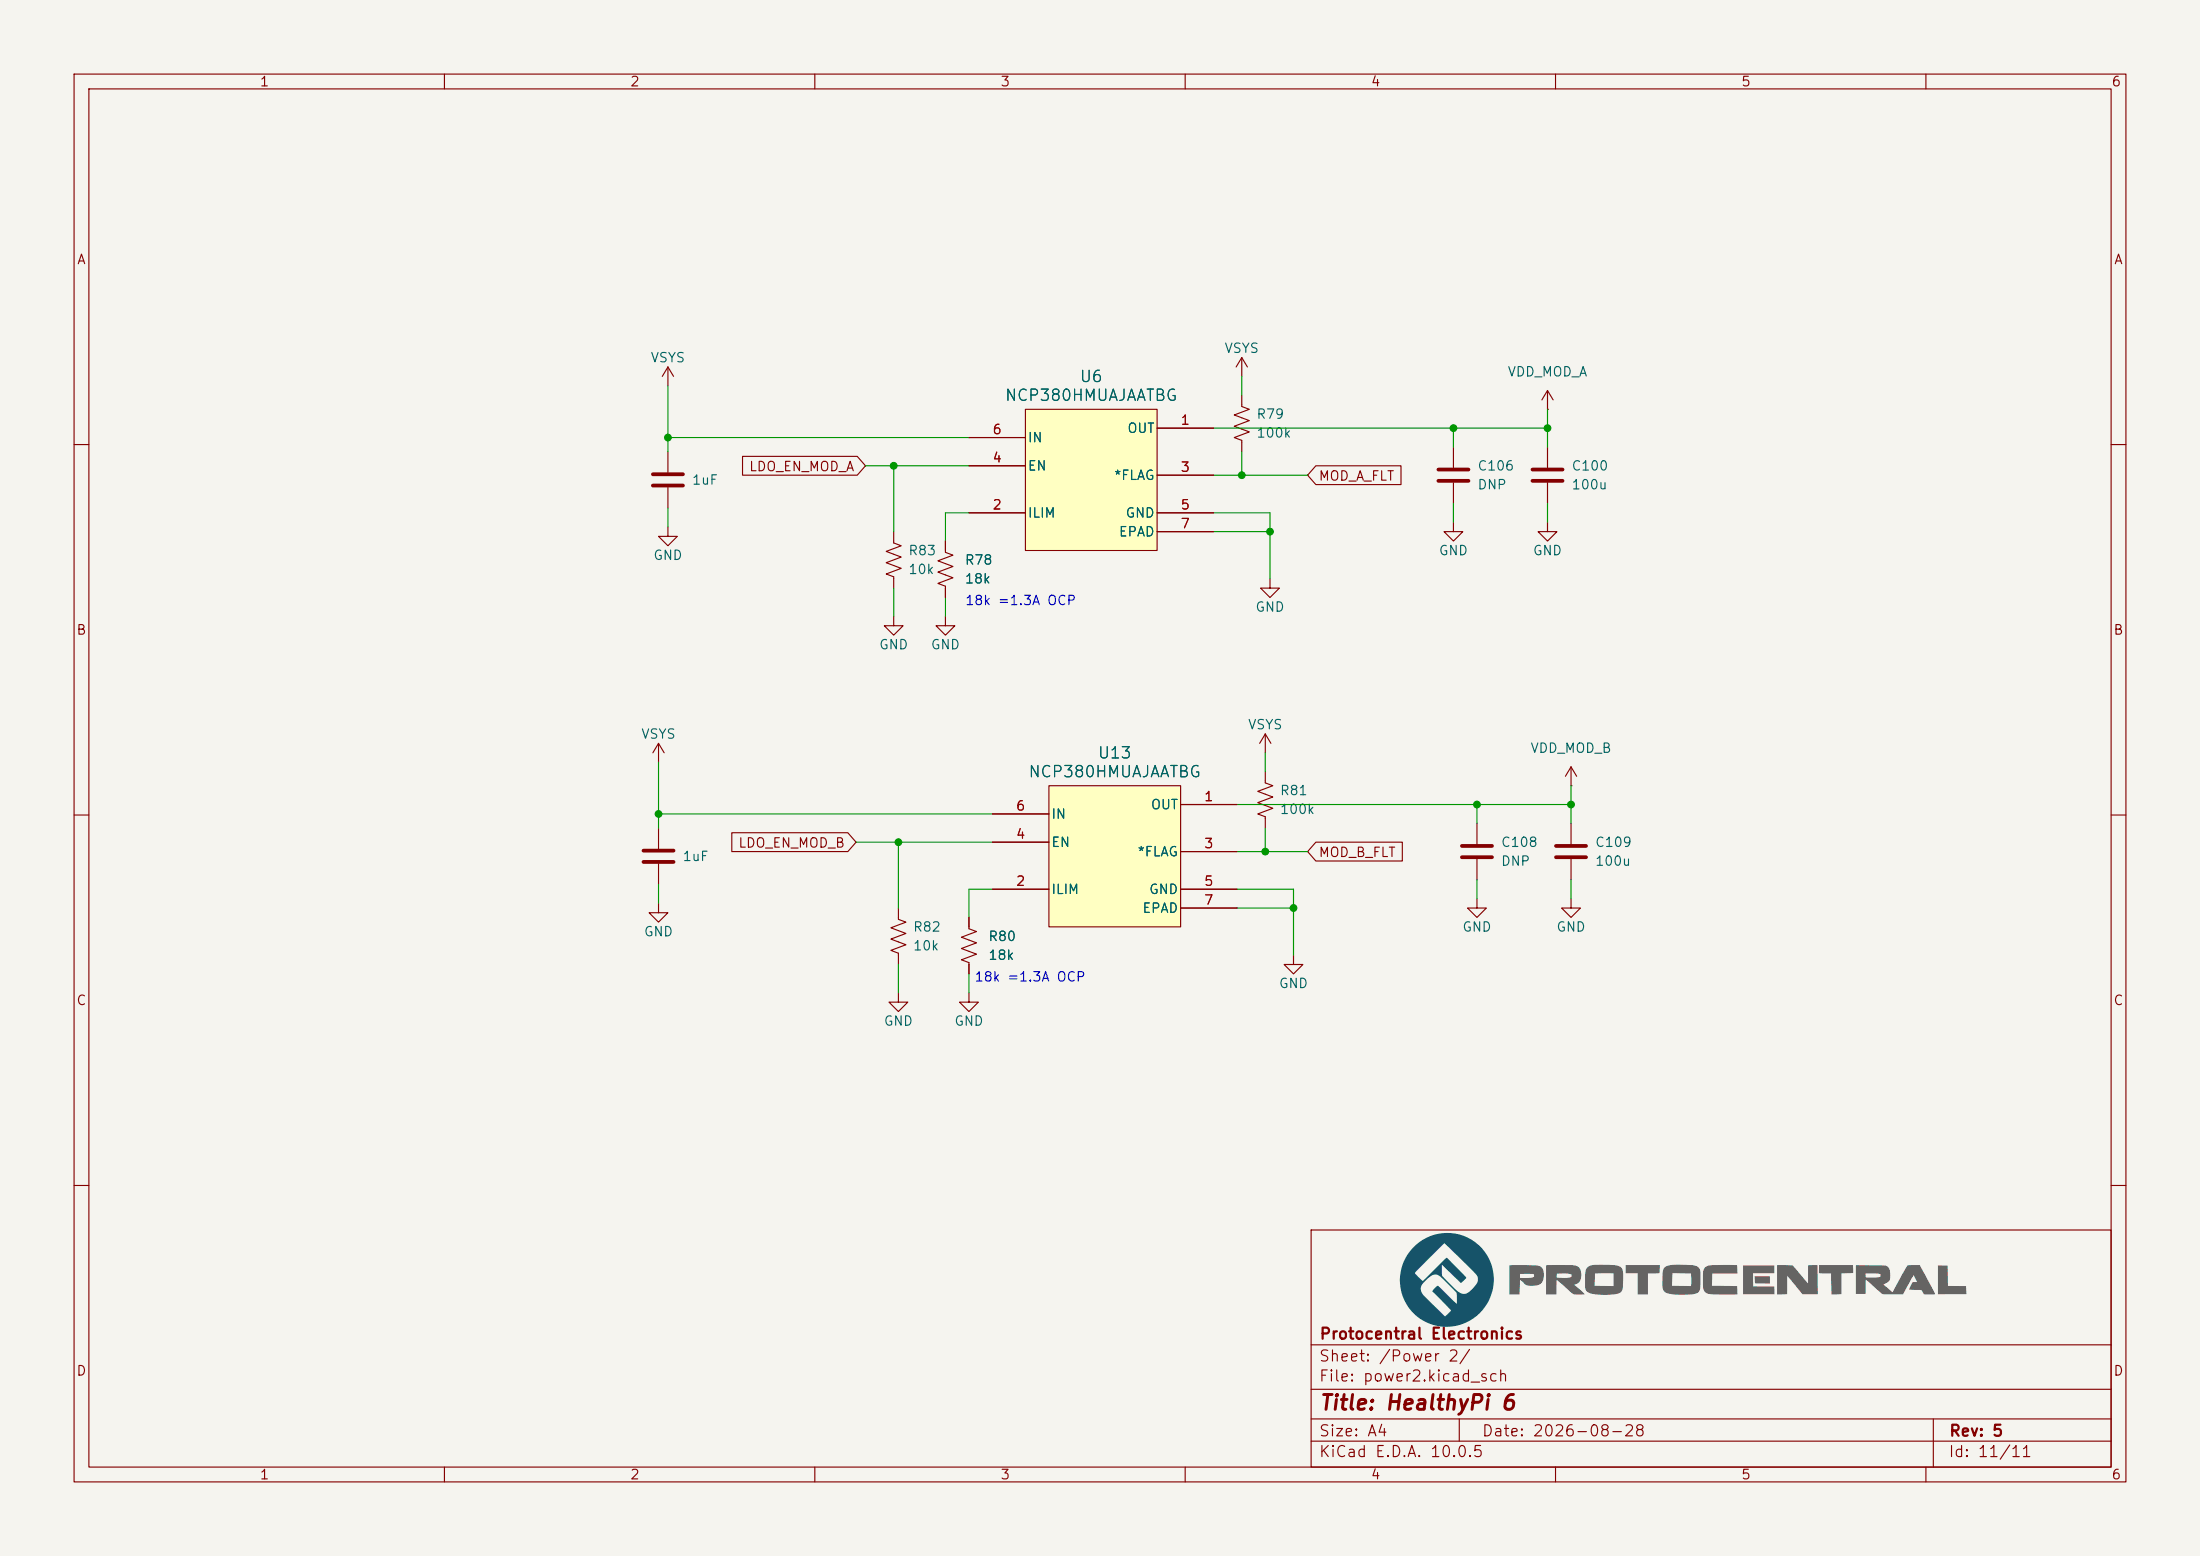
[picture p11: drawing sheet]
<svg xmlns="http://www.w3.org/2000/svg" width="297mm" height="210mm" viewBox="0 0 297 210" stroke-linecap="round" stroke-linejoin="round" font-family="sans-serif">
<path d="M0 0h297v210h-297z" fill="#f5f4ef" stroke="#f5f4ef" stroke-width=".14"/>
<g fill="none" stroke="#840000" stroke-width=".15">
<path d="M10 10h277v190h-277zM12 12h273v186h-273zM60 10v2M110 10v2M160 10v2M210 10v2M260 10v2M167.6 48.3l-.7 1.2M167.6 48.3l.8 1.2M167.6 48.3v2.5M10 60h2M196.2 70.5v1.3h1.3l-1.3 1.2-1.3-1.2h1.3"/>
<path d="M196.2 60.3v2.8M196.2 65.2v2.7M208.9 70.5v1.3h1.3l-1.3 1.2-1.3-1.2h1.3M285 60h2M10 110h2M212.1 106h.1M212.1 103.5l-.8 1.3M212.1 103.5l.8 1.3M212.1 103.5v2.5M285 110h2M88.9 121.9v1.3h1.3l-1.3 1.3-1.3-1.3h1.3M10 160h2"/>
<path d="M177 166h108v32h-108zM285 160h2M60 198v2M110 198v2M160 198v2M177 194.5h108M177 191.5h108M177 187.5h108M177 181.5h108M197 191.5v3M210 198v2M260 198v2"/>
<path d="M261 191.5v6.5"/>
</g>
<path d="M194.2 63.4h4M194.2 64.9h4" fill="none" stroke="#840000" stroke-width=".51"/>
<path d="M138.4 55.2h17.8v19.1h-17.8z" fill="#ffffc2"/>
<g fill="none" stroke="#840000" stroke-width=".15">
<path d="M130.8 59.1h7.6M138.4 55.2h17.8v19.1h-17.8zM156.2 57.8h7.6M167.6 53.3v1.6l1.1 .3-2.1 .8 2.1 .8-2.1 .7 2.1 .8-2.1 .8 1 .3v1.6M208.9 55.2h.1M208.9 52.7v2.5M208.9 52.7l-.7 1.3M208.9 52.7l.8 1.3M130.8 69.2h7.6M130.8 62.9h7.6M156.2 69.2h7.6M156.2 64.1h7.6"/>
<path d="M156.2 71.8h7.6M171.4 78.1v1.3h1.3l-1.3 1.2-1.2-1.2h1.2M208.9 60.3v2.8M208.9 65.2v2.7M170.8 99.1l-.7 1.2M170.8 99.1l.8 1.2M170.8 99.1v2.5M170.8 104.1v1.6l1 .3-2 .8 2 .8-2 .7 2 .8-2 .8 1 .3v1.6"/>
</g>
<path d="M206.9 63.4h4M206.9 64.9h4" fill="none" stroke="#840000" stroke-width=".51"/>
<path d="M141.6 106h17.8v19.1h-17.8z" fill="#ffffc2"/>
<g fill="none" stroke="#840000" stroke-width=".15">
<path d="M90.2 49.5v2.6M90.2 49.5l-.8 1.3M90.2 49.5l.7 1.3M90.2 71.1v1.3h1.2l-1.2 1.3-1.3-1.3h1.3M90.2 61v2.8M90.2 65.8v2.8M127.6 83.2v1.3h1.3l-1.3 1.2-1.2-1.2h1.2M134 113.7h7.6M134 109.9h7.6M141.6 106h17.8v19.1h-17.8zM159.4 108.6h7.6M159.4 114.9h7.6"/>
<path d="M199.4 111.1v2.8M199.4 116v2.7M130.8 123.8v1.5l1 .4-2 .8 2 .8-2 .7 2 .8-2 .7 1 .4v1.5M134 120h7.6M159.4 120h7.6M159.4 122.6h7.6M174.6 128.9v1.3h1.3l-1.3 1.2-1.2-1.2h1.2"/>
</g>
<path d="M88.1 64h4.1M88.1 65.5h4.1M197.4 114.2h4M197.4 115.7h4" fill="none" stroke="#840000" stroke-width=".51"/>
<path d="M190.7 168.4a6.3 6.3 0 0 1 8.5-.6 6.3 6.3 0 0 1 1.5 8.3 6.3 6.3 0 0 1-8.1 2.4 6.2 6.2 0 0 1-3.5-4.5h2.7a3.5 3.5 0 0 0 1.4 1.8l1.9 1.9 .8-.8-2.5-2.6 .2-.4a.52 .52 0 0 1 .6-.3l2.5 2.3a2.67 2.67 0 0 0-.2-1.5l-1.7-1.8a1.17 1.17 0 0 0-1.9-.1l-.2 .2a1.73 1.73 0 0 0-.9 1.3h-2.7l-.1-1.2 .1-1h1.9l1.1 1.1 3.2-3.2 2.3 2.4a.35 .35 0 0 1 .3 .4l-.7 .7-2.6-2.5 .1 1.2a.79 .79 0 0 0 .4 .8l1.4 1.3a1.32 1.32 0 0 0 2.2 0l.2-.2a1.3 1.3 0 0 0 .5-1.7l-4.4-4.3-4 4h-1.9a6.2 6.2 0 0 1 1.6-3.4z" fill="#165369"/>
<g fill="#656463">
<path d="M203.8 170.8h.8a13.8 13.8 0 0 1 3.3 .1 1.63 1.63 0 0 1-.1 2.5 1.95 1.95 0 0 1-2.4-.5l-.2-.2-.1 2h-1.3v-2.2h2.9a.36 .36 0 0 0 .4-.5l-1.8-.1-.1 .1v.5h-1.4z"/>
<path d="M208.7 170.8l.7-.1a15 15 0 0 1 3.6 .2 1.52 1.52 0 0 1-.1 2.3l-.4 .2 1.4 1.3h-.9a1.32 1.32 0 0 1-1.3-.6l-1.5-1.4-.1 2h-1.4v-2.3l2.5 .1a1.1 1.1 0 0 0 1-.2v-.1a.45 .45 0 0 0-.6-.3h-1.4l-.1 .5h-1.4z"/>
<path d="M214.3 171a3.7 3.7 0 0 1 2.3-.3h.7a2.3 2.3 0 0 1 1.7 .5 6.4 6.4 0 0 1-.1 3.1 3.2 3.2 0 0 1-2.3 .5l-.7-.1a2.15 2.15 0 0 1-1.8-.6l-.1-.6 3.8 .1v-1.7h-2.5v1.6h-1.3v-1.5a1.25 1.25 0 0 1 .3-1z"/>
<path d="M219.5 170.7h4.6l-.1 1.1-1.5 .1v2.8h-1.4v-2.9h-1.6z"/>
<path d="M224.7 171.1a3.3 3.3 0 0 1 2.2-.4h1.3a1.16 1.16 0 0 1 1.3 .8l.1 .3a5.4 5.4 0 0 1-.3 2.5 4.3 4.3 0 0 1-2.7 .4h-.6a1.47 1.47 0 0 1-1.5-.8l-.1-.4 3.9 .1v-1.7l-2.5-.1-.1 1.7h-1.3l.1-1.7z"/>
<path d="M230.2 171a4.4 4.4 0 0 1 2.3-.3l2 .1v1.1h-3.3l-.1 1.6 3.4 .1v1.1h-.6a13.8 13.8 0 0 1-3.5-.2 1.46 1.46 0 0 1-.5-1.5v-1.1a1.22 1.22 0 0 1 .3-.9z"/>
<path d="M236.9 172.3h2v.9h-.2a4 4 0 0 1-1.8-.1z"/>
<path d="M235.3 170.8h4.2v1h-2.8v1.8h2.8l.1 1.1h-4.3z"/>
<path d="M239.9 170.8h1.7a.53 .53 0 0 1 .7 .3l1.8 2.1v-2.4h1.3v3.9h-2.1l-2-2.5v2.5h-1.4z"/>
<path d="M245.6 170.8l4.6-.1v1.1l-1.6 .1v2.8h-1.4v-2.8l-1.6-.1z"/>
<path d="M250.5 170.8h3.5a.98 .98 0 0 1 1.2 1.2 1.15 1.15 0 0 1-.9 1.4l1.2 1 2-3.6 1.7-.1 2 4h-1.5l-.2-.4a.34 .34 0 0 0-.5-.2h-1.3l.5-1 .6-.1-.5-.9-1.4 2.6h-2.8l-2.2-2v1.9h-1.4v-2.7h1.4v.5h1.4a.4 .4 0 0 0 .4 0 .4 .4 0 0 0 .2-.4l-.8-.1h-2.6z"/>
<path d="M261.6 170.8h1.3l.1 2.8h2.4l.1 1.1h-3.9z"/>
</g>
<g fill="none" stroke="#840000" stroke-width=".15">
<path d="M130.8 59.1h7.6M156.2 57.8h7.6M100.2 61.6h15.5l1.1 1.3-1.1 1.2h-15.5zM120.6 71.8v1.5l1.1 .4-2.1 .7 2.1 .8-2.1 .7 2.1 .8-2.1 .8 1 .4v1.5M127.6 73v1.5l1.1 .4-2.1 .8 2.1 .8-2.1 .7 2.1 .8-2.1 .7 1 .4v1.5M130.8 69.2h7.6M130.8 62.9h7.6M156.2 69.2h7.6M156.2 64.1h7.6M156.2 71.8h7.6M177.6 62.9h11.5v2.5h-11.5l-1.1-1.3zM120.6 83.2v1.3h1.3l-1.3 1.2-1.2-1.2h1.2"/>
<path d="M88.9 100.3l-.8 1.3M88.9 100.3l.8 1.3M88.9 100.3v2.6M88.9 111.8v2.8M88.9 116.6v2.8M98.8 112.4h15.7l1.1 1.3-1.1 1.2h-15.7zM134 113.7h7.6M134 109.9h7.6M159.4 108.6h7.6M159.4 114.9h7.6M177.6 113.7h11.7v2.5h-11.7l-1.1-1.3zM212.1 111.1v2.8"/>
<path d="M212.1 116v2.7M121.3 134v1.3h1.3l-1.3 1.2-1.3-1.2h1.3M121.3 122.6v1.5l1 .4-2 .7 2 .8-2 .7 2 .8-2 .8 1 .4v1.5M130.8 134v1.3h1.3l-1.3 1.2-1.3-1.2h1.3M130.8 123.8v1.3M130.8 130.2v1.2M134 120h7.6M159.4 120h7.6M159.4 122.6h7.6M199.4 121.3v1.3h1.3l-1.3 1.2-1.3-1.2h1.3M212.1 121.3v1.3h1.3l-1.3 1.2-1.3-1.2h1.3"/>
</g>
<path d="M86.9 114.8h4M86.9 116.3h4M210.1 114.2h4M210.1 115.7h4" fill="none" stroke="#840000" stroke-width=".51"/>
<g fill="none" stroke="#009600" stroke-width=".15">
<path d="M90.2 52.1v8.9M90.2 59.1h40.6M163.8 57.8h45.1M167.6 50.8v2.5M196.2 57.8v2.5M208.9 55.2v5.1M90.2 68.6v2.5M116.8 62.9h14M120.6 62.9v8.9M120.6 79.4v3.8M130.8 69.2h-3.2v3.8M163.8 64.1h12.7"/>
<path d="M163.8 69.2h7.6v8.9M163.8 71.8h7.6M167.6 61v3.1M196.2 67.9v2.6M208.9 67.9v2.6M127.6 80.6v2.6M88.9 102.9v8.9M88.9 119.4v2.5M88.9 109.9h45.1M115.6 113.7h18.4M121.3 113.7v8.9M167 108.6h45.1"/>
<path d="M167 114.9h9.5M170.8 101.6v2.5M170.8 111.8v3.1M199.4 108.6v2.5M199.4 118.7v2.6M212.1 106v5.1M212.1 118.7v2.6M121.3 130.2v3.8M130.8 131.4v2.6M134 120h-3.2v3.8M167 120h7.6v8.9M167 122.6h7.6"/>
</g>
<g fill="#009600" stroke="#009600" stroke-width=".14">
<circle cx="199.4" cy="108.6" r=".46"/>
<circle cx="212.1" cy="108.6" r=".46"/>
<circle cx="170.8" cy="114.9" r=".46"/>
<circle cx="174.6" cy="122.6" r=".46"/>
<circle cx="121.3" cy="113.7" r=".46"/>
<circle cx="88.9" cy="109.9" r=".46"/>
<circle cx="120.6" cy="62.9" r=".46"/>
<circle cx="90.2" cy="59.1" r=".46"/>
<circle cx="171.4" cy="71.8" r=".46"/>
<circle cx="208.9" cy="57.8" r=".46"/>
<circle cx="167.6" cy="64.1" r=".46"/>
<circle cx="196.2" cy="57.8" r=".46"/>
</g>
<text font-size="2" fill="#840000" x="178" y="190.8">Title: HealthyPi 6</text>
<g font-size="1.5" fill="#006464">
<text x="145.6" y="52">U6</text>
<text x="135.6" y="54.5">NCP380HMUAJAATBG</text>
<text x="138.7" y="105.3">NCP380HMUAJAATBG</text>
<text x="148.1" y="102.8">U13</text>
</g>
<g font-size="1.5" fill="#840000">
<text x="178" y="184.1">Sheet: /Power 2/</text>
<text x="178" y="181.1">Protocentral Electronics</text>
<text x="178" y="186.8">File: power2.kicad_sch</text>
<text x="178" y="197">KiCad E.D.A. 10.0.5</text>
<text x="178" y="194.2">Size: A4</text>
<text x="200" y="194.2">Date: 2026-08-28</text>
<text x="263" y="197">Id: 11/11</text>
<text x="263" y="194.2">Rev: 5</text>
</g>
<g font-size="1.3" fill="#840000">
<text x="35" y="12">1</text>
<text x="85" y="12">2</text>
<text x="135" y="12">3</text>
<text x="185" y="12">4</text>
<text x="235" y="12">5</text>
<text x="285" y="12">6</text>
<text x="10.3" y="36">A</text>
<text x="285.3" y="36">A</text>
<text x="101" y="63.9">LDO_EN_MOD_A</text>
<text x="177.9" y="65.2">MOD_A_FLT</text>
<text x="10.2" y="86">B</text>
<text x="285.2" y="86">B</text>
<text x="99.6" y="114.7">LDO_EN_MOD_B</text>
<text x="177.9" y="116">MOD_B_FLT</text>
<text x="10.2" y="136">C</text>
<text x="285.2" y="136">C</text>
<text x="10.2" y="186">D</text>
<text x="285.2" y="186">D</text>
<text x="35" y="200">1</text>
<text x="85" y="200">2</text>
<text x="135" y="200">3</text>
<text x="185" y="200">4</text>
<text x="235" y="200">5</text>
<text x="285" y="200">6</text>
</g>
<g font-size="1.3" fill="#006464">
<text x="165.2" y="48">VSYS</text>
<text x="87.7" y="49.2">VSYS</text>
<text x="203.4" y="51.1">VDD_MOD_A</text>
<text x="152.1" y="58.7">OUT</text>
<text x="169.5" y="56.8">R79</text>
<text x="169.5" y="59.4">100k</text>
<text x="93.3" y="65.7">1uF</text>
<text x="138.7" y="63.8">EN</text>
<text x="138.7" y="60">IN</text>
<text x="150.3" y="65.1">*FLAG</text>
<text x="199.4" y="63.8">C106</text>
<text x="212.1" y="63.8">C100</text>
<text x="138.7" y="70.2">ILIM</text>
<text x="151.9" y="70.2">GND</text>
<text x="199.4" y="66.4">DNP</text>
<text x="212.1" y="66.4">100u</text>
<text x="88.1" y="75.9">GND</text>
<text x="122.5" y="75.3">R83</text>
<text x="122.5" y="77.8">10k</text>
<text x="130.2" y="76.5">R78</text>
<text x="151" y="72.7">EPAD</text>
<text x="194.2" y="75.3">GND</text>
<text x="206.9" y="75.3">GND</text>
<text x="130.2" y="79.1">18k</text>
<text x="169.4" y="82.9">GND</text>
<text x="118.6" y="88">GND</text>
<text x="125.6" y="88">GND</text>
<text x="86.5" y="100">VSYS</text>
<text x="168.4" y="98.8">VSYS</text>
<text x="206.5" y="101.9">VDD_MOD_B</text>
<text x="172.7" y="107.6">R81</text>
<text x="141.8" y="110.8">IN</text>
<text x="155.3" y="109.5">OUT</text>
<text x="172.7" y="110.2">100k</text>
<text x="92.1" y="116.5">1uF</text>
<text x="141.8" y="114.6">EN</text>
<text x="153.5" y="115.9">*FLAG</text>
<text x="202.5" y="114.6">C108</text>
<text x="202.5" y="117.2">DNP</text>
<text x="215.2" y="114.6">C109</text>
<text x="215.2" y="117.2">100u</text>
<text x="141.8" y="121">ILIM</text>
<text x="154.1" y="123.5">EPAD</text>
<text x="155" y="121">GND</text>
<text x="86.8" y="126.7">GND</text>
<text x="123.2" y="126.1">R82</text>
<text x="123.2" y="128.6">10k</text>
<text x="133.3" y="127.3">R80</text>
<text x="133.3" y="129.9">18k</text>
<text x="197.3" y="126.1">GND</text>
<text x="210" y="126.1">GND</text>
<text x="172.6" y="133.7">GND</text>
<text x="119.2" y="138.8">GND</text>
<text x="128.7" y="138.8">GND</text>
</g>
<g font-size="1.3" fill="#a90000">
<text x="133.9" y="58.9">6</text>
<text x="159.3" y="57.7">1</text>
<text x="133.9" y="62.7">4</text>
<text x="159.3" y="64">3</text>
<text x="133.9" y="69.1">2</text>
<text x="159.3" y="69.1">5</text>
<text x="159.3" y="71.6">7</text>
<text x="137.1" y="113.5">4</text>
<text x="137.1" y="109.7">6</text>
<text x="162.5" y="108.5">1</text>
<text x="137.1" y="119.9">2</text>
<text x="162.5" y="114.8">3</text>
<text x="162.5" y="119.9">5</text>
<text x="162.5" y="122.4">7</text>
</g>
<g font-size="1.3" fill="#0000c2">
<text x="130.2" y="82">18k =1.3A OCP</text>
<text x="131.5" y="132.8">18k =1.3A OCP</text>
</g>
</svg>
